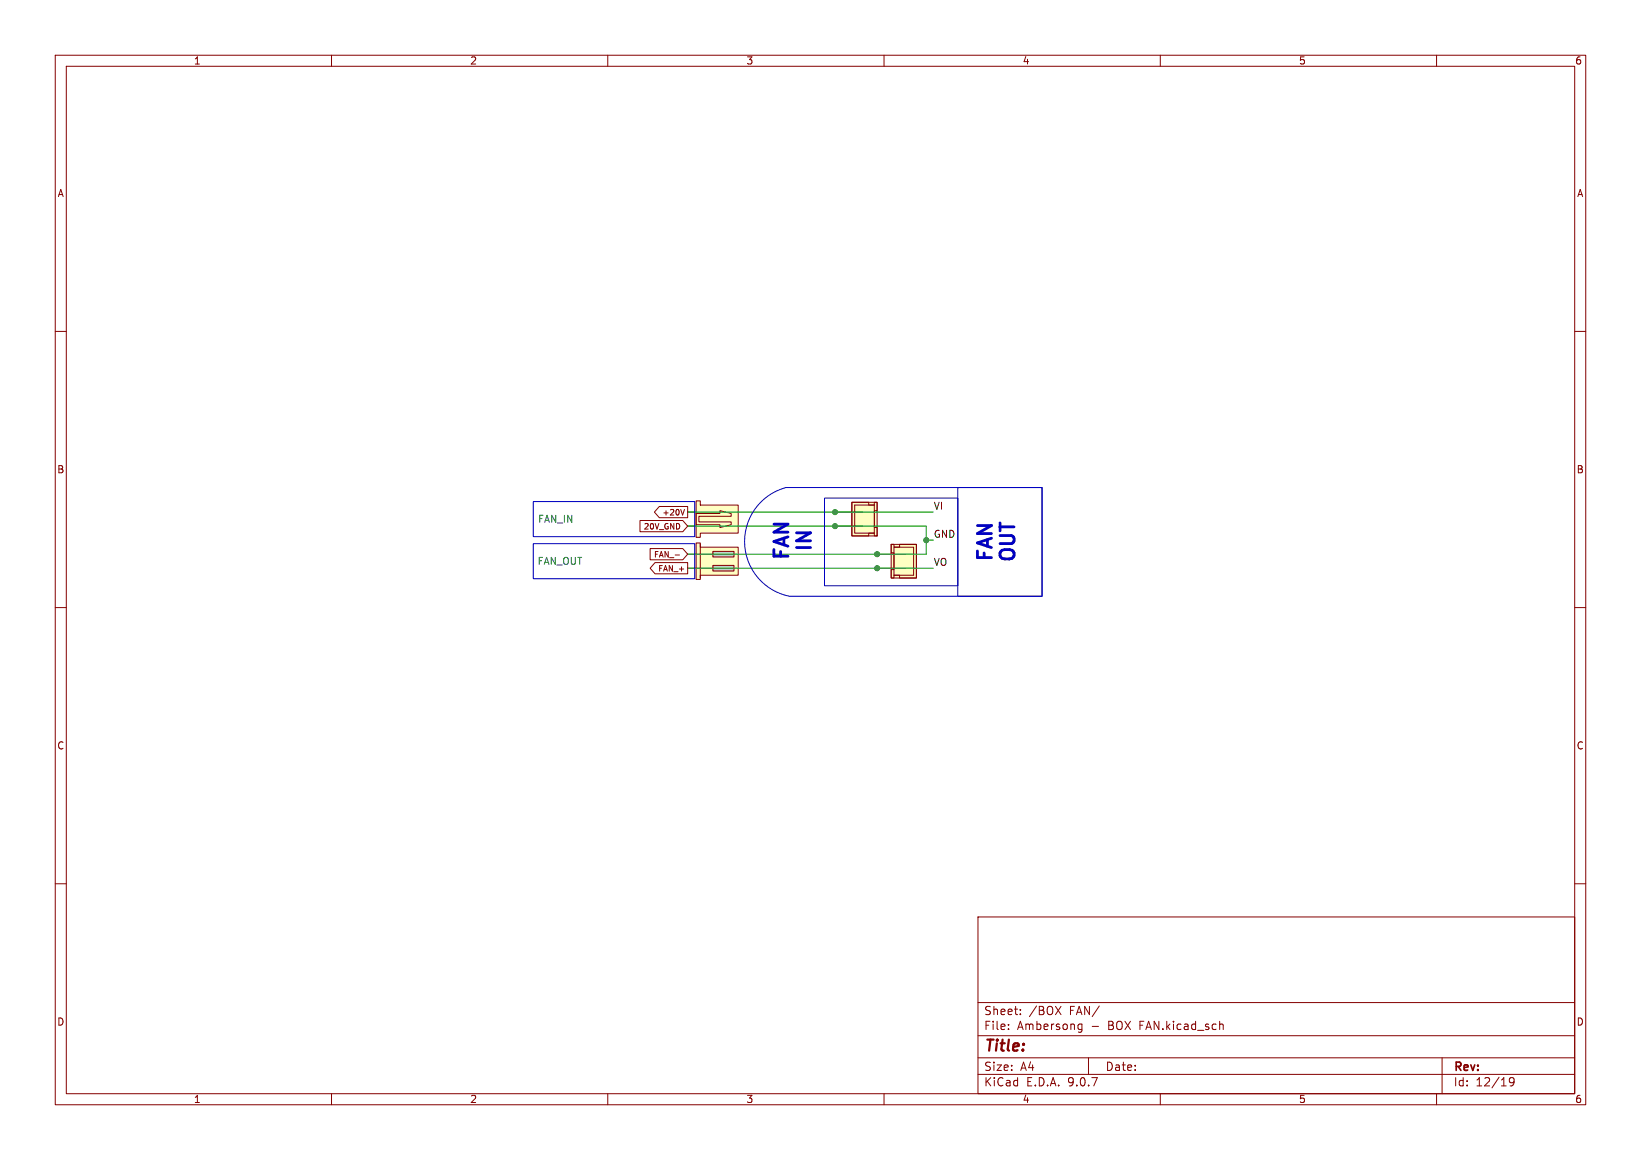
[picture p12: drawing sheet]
(kicad_sch
 (version 20250114)
 (generator "eeschema")
 (generator_version "9.0")
 (paper "A4")
 (lib_symbols
  (symbol "Mine:JST_XH_2_PINS" (exclude_from_sim no) (in_bom yes) (on_board yes)
   (property "Reference" "U" (at 0 0 0) (effects (font (size 1.27 1.27)) (hide yes)))
   (property "Value" "" (at 0 0 0) (effects (font (size 1.27 1.27))))
   (property "Footprint" "" (at 0 0 0) (effects (font (size 1.27 1.27)) (hide yes)))
   (property "Datasheet" "" (at 0 0 0) (effects (font (size 1.27 1.27)) (hide yes)))
   (property "Description" "" (at 0 0 0) (effects (font (size 1.27 1.27)) (hide yes)))
   (symbol "JST_XH_2_PINS_1_1"
    (rectangle (start -3.048 2.54) (end 3.048 -2.032) (stroke (width 0) (type solid)) (fill (type color) (color 255 255 194 1)))
    (polyline (pts (xy -2.54 2.032) (xy -2.54 -1.524)) (stroke (width 0) (type default)) (fill (type none)))
    (polyline (pts (xy -2.54 -1.524) (xy 2.54 -1.524) (xy 2.54 2.032) (xy -2.54 2.032)) (stroke (width 0) (type default)) (fill (type none)))
    (polyline (pts (xy 3.048 2.54) (xy 1.524 2.54) (xy 1.524 2.032) (xy -1.524 2.032) (xy -1.524 2.54) (xy -3.048 2.54) (xy -3.048 2.032) (xy -2.54 2.032) (xy -2.54 1.016) (xy -3.048 1.016) (xy -3.048 -2.032) (xy 3.048 -2.032) (xy 3.048 1.016) (xy 2.54 1.016) (xy 2.54 2.032) (xy 3.048 2.032) (xy 3.048 2.54)) (stroke (width 0) (type solid)) (fill (type color) (color 255 255 194 1)))
    (pin power_in line (at -1.27 5.08 270) (length 5.08) (name "" (effects (font (size 1.27 1.27)))) (number "" (effects (font (size 1.27 1.27)))))
    (pin power_in line (at 1.27 5.08 270) (length 5.08) (name "" (effects (font (size 1.27 1.27)))) (number "" (effects (font (size 1.27 1.27))))))
   (embedded_fonts no))
  (symbol "Mine:JST_XH_2_PINS_JACK" (exclude_from_sim no) (in_bom yes) (on_board yes)
   (property "Reference" "U" (at 0 0 0) (effects (font (size 1.27 1.27)) (hide yes)))
   (property "Value" "" (at 0 0 0) (effects (font (size 1.27 1.27))))
   (property "Footprint" "" (at 0 0 0) (effects (font (size 1.27 1.27)) (hide yes)))
   (property "Datasheet" "" (at 0 0 0) (effects (font (size 1.27 1.27)) (hide yes)))
   (property "Description" "" (at 0 0 0) (effects (font (size 1.27 1.27)) (hide yes)))
   (symbol "JST_XH_2_PINS_JACK_0_1"
    (polyline (pts (xy -3.048 -1.524) (xy 3.048 -1.524)) (stroke (width 0) (type default)) (fill (type none))))
   (symbol "JST_XH_2_PINS_JACK_1_1"
    (polyline (pts (xy -2.54 -1.524) (xy -2.54 5.334) (xy 2.54 5.334) (xy 2.54 -1.524) (xy 3.302 -1.524) (xy 3.302 -2.286) (xy -3.302 -2.286) (xy -3.302 -1.524) (xy -2.54 -1.524)) (stroke (width 0) (type solid)) (fill (type color) (color 255 255 194 1)))
    (rectangle (start -1.778 4.572) (end -0.762 0.762) (stroke (width 0) (type solid)) (fill (type color) (color 194 194 194 1)))
    (rectangle (start 0.762 4.572) (end 1.778 0.762) (stroke (width 0) (type solid)) (fill (type color) (color 194 194 194 1)))
    (pin power_in line (at -1.27 -3.81 90) (length 4.572) (name "" (effects (font (size 1.27 1.27)))) (number "" (effects (font (size 1.27 1.27)))))
    (pin power_in line (at 1.27 -3.81 90) (length 4.572) (name "" (effects (font (size 1.27 1.27)))) (number "" (effects (font (size 1.27 1.27))))))
   (embedded_fonts no))
  (symbol "Mine:JST_XH_2_PINS_JACK_R" (exclude_from_sim no) (in_bom yes) (on_board yes)
   (property "Reference" "U" (at 0 0 0) (effects (font (size 1.27 1.27)) (hide yes)))
   (property "Value" "" (at 0 0 0) (effects (font (size 1.27 1.27))))
   (property "Footprint" "" (at 0 0 0) (effects (font (size 1.27 1.27)) (hide yes)))
   (property "Datasheet" "" (at 0 0 0) (effects (font (size 1.27 1.27)) (hide yes)))
   (property "Description" "" (at 0 0 0) (effects (font (size 1.27 1.27)) (hide yes)))
   (symbol "JST_XH_2_PINS_JACK_R_1_1"
    (polyline (pts (xy -2.54 -1.524) (xy -2.54 5.334) (xy 2.54 5.334) (xy 2.54 -1.524) (xy 3.302 -1.524) (xy 3.302 -2.286) (xy -3.302 -2.286) (xy -3.302 -1.524) (xy -2.54 -1.524)) (stroke (width 0) (type solid)) (fill (type color) (color 255 255 194 1)))
    (polyline (pts (xy -1.016 -2.286) (xy -1.016 2.032) (xy -1.524 2.032) (xy -1.016 4.064) (xy -0.508 4.064) (xy -0.508 -1.778) (xy 0.508 -1.778) (xy 0.508 4.064) (xy 1.016 4.064) (xy 1.524 2.032) (xy 1.016 2.032) (xy 1.016 -2.286) (xy -1.016 -2.286)) (stroke (width 0) (type default)) (fill (type none)))
    (pin power_in line (at -1.27 -3.81 90) (length 1.524) (name "" (effects (font (size 1.27 1.27)))) (number "" (effects (font (size 1.27 1.27)))))
    (pin power_in line (at 1.27 -3.81 90) (length 1.524) (name "" (effects (font (size 1.27 1.27)))) (number "" (effects (font (size 1.27 1.27))))))
   (embedded_fonts no))
  (symbol "Mine:JST_XH_2_PINS_R" (exclude_from_sim no) (in_bom yes) (on_board yes)
   (property "Reference" "U" (at 0 0 0) (effects (font (size 1.27 1.27)) (hide yes)))
   (property "Value" "" (at 0 0 0) (effects (font (size 1.27 1.27))))
   (property "Footprint" "" (at 0 0 0) (effects (font (size 1.27 1.27)) (hide yes)))
   (property "Datasheet" "" (at 0 0 0) (effects (font (size 1.27 1.27)) (hide yes)))
   (property "Description" "" (at 0 0 0) (effects (font (size 1.27 1.27)) (hide yes)))
   (symbol "JST_XH_2_PINS_R_1_1"
    (rectangle (start -3.048 2.54) (end 3.048 -2.032) (stroke (width 0) (type solid)) (fill (type color) (color 255 255 194 1)))
    (polyline (pts (xy -2.54 2.032) (xy -2.54 -1.524)) (stroke (width 0) (type default)) (fill (type none)))
    (polyline (pts (xy -2.54 -1.524) (xy 2.54 -1.524) (xy 2.54 2.032) (xy -2.54 2.032)) (stroke (width 0) (type default)) (fill (type none)))
    (polyline (pts (xy 3.048 2.54) (xy 1.524 2.54) (xy 1.524 2.032) (xy -1.524 2.032) (xy -1.524 2.54) (xy -3.048 2.54) (xy -3.048 2.032) (xy -2.54 2.032) (xy -2.54 1.016) (xy -3.048 1.016) (xy -3.048 -2.032) (xy 3.048 -2.032) (xy 3.048 1.016) (xy 2.54 1.016) (xy 2.54 2.032) (xy 3.048 2.032) (xy 3.048 2.54)) (stroke (width 0) (type solid)) (fill (type color) (color 255 255 194 1)))
    (pin power_in line (at -1.27 -5.08 90) (length 5.08) (name "" (effects (font (size 1.27 1.27)))) (number "" (effects (font (size 1.27 1.27)))))
    (pin power_in line (at 1.27 -5.08 90) (length 5.08) (name "" (effects (font (size 1.27 1.27)))) (number "" (effects (font (size 1.27 1.27))))))
   (embedded_fonts no)))
 (rectangle
  (start 173.355 88.265)
  (end 188.595 107.95)
  (stroke (width 0) (type default))
  (fill (type none)))
 (rectangle
  (start 149.225 90.17)
  (end 173.355 106.045)
  (stroke (width 0) (type default))
  (fill (type none)))
 (rectangle
  (start 96.52 98.425)
  (end 125.73 104.775)
  (stroke (width 0) (type default))
  (fill (type none)))
 (arc
  (start 142.875 107.95)
  (mid 134.7653 98.3589)
  (end 142.24 88.265)
  (stroke (width 0) (type default))
  (fill (type none)))
 (rectangle
  (start 96.52 90.805)
  (end 125.73 97.155)
  (stroke (width 0) (type default))
  (fill (type none)))
 (text "FAN\nOUT"
  (exclude_from_sim no)
  (at 180.34 98.298 90)
  (effects (font (size 2.54 2.54) (thickness 0.508)
    (bold yes))))
 (text "FAN\nIN"
  (exclude_from_sim no)
  (at 143.51 98.044 90)
  (effects (font (size 2.54 2.54) (thickness 0.508)
    (bold yes))))
 (junction
  (at 158.75 100.33)
  (diameter 0)
  (color 0 0 0 0))
 (junction
  (at 151.13 95.25)
  (diameter 0)
  (color 0 0 0 0))
 (junction
  (at 167.64 97.79)
  (diameter 0)
  (color 0 0 0 0))
 (junction
  (at 158.75 102.87)
  (diameter 0)
  (color 0 0 0 0))
 (junction
  (at 151.13 92.71)
  (diameter 0)
  (color 0 0 0 0))
 (wire
  (pts (xy 151.13 92.71) (xy 168.91 92.71))
  (stroke (width 0) (type default)))
 (wire
  (pts (xy 124.46 92.71) (xy 151.13 92.71))
  (stroke (width 0) (type default)))
 (polyline
  (pts (xy 188.595 88.265) (xy 188.595 107.95))
  (stroke (width 0) (type default)))
 (wire
  (pts (xy 167.64 97.79) (xy 167.64 100.33))
  (stroke (width 0) (type default)))
 (wire
  (pts (xy 124.46 95.25) (xy 151.13 95.25))
  (stroke (width 0) (type default)))
 (wire
  (pts (xy 158.75 100.33) (xy 167.64 100.33))
  (stroke (width 0) (type default)))
 (wire
  (pts (xy 124.46 102.87) (xy 158.75 102.87))
  (stroke (width 0) (type default)))
 (wire
  (pts (xy 168.91 97.79) (xy 167.64 97.79))
  (stroke (width 0) (type default)))
 (wire
  (pts (xy 151.13 95.25) (xy 167.64 95.25))
  (stroke (width 0) (type default)))
 (wire
  (pts (xy 167.64 97.79) (xy 167.64 95.25))
  (stroke (width 0) (type default)))
 (wire
  (pts (xy 158.75 102.87) (xy 168.91 102.87))
  (stroke (width 0) (type default)))
 (wire
  (pts (xy 124.46 100.33) (xy 158.75 100.33))
  (stroke (width 0) (type default)))
 (polyline
  (pts (xy 142.875 107.95) (xy 188.595 107.95))
  (stroke (width 0) (type default)))
 (polyline
  (pts (xy 142.24 88.265) (xy 188.595 88.265))
  (stroke (width 0) (type default)))
 (label "VI"
  (at 168.91 92.71 0)
  (effects (font (size 1.27 1.27)) (justify left bottom)))
 (label "VO"
  (at 168.91 102.87 0)
  (effects (font (size 1.27 1.27)) (justify left bottom)))
 (label "GND"
  (at 168.91 97.79 0)
  (effects (font (size 1.27 1.27)) (justify left bottom)))
 (global_label "FAN_-"
  (shape input)
  (at 124.46 100.33 180)
  (fields_autoplaced yes)
  (effects (font (size 1.016 1.016)) (justify right))
  (property "Intersheetrefs" "${INTERSHEET_REFS}" (at 117.2339 100.33 0) (effects (font (size 1.27 1.27)) (justify right) (hide yes))))
 (global_label "20V_GND"
  (shape input)
  (at 124.46 95.25 180)
  (fields_autoplaced yes)
  (effects (font (size 1.016 1.016)) (justify right))
  (property "Intersheetrefs" "${INTERSHEET_REFS}" (at 115.3955 95.25 0) (effects (font (size 1.27 1.27)) (justify right) (hide yes))))
 (global_label "FAN_+"
  (shape output)
  (at 124.46 102.87 180)
  (fields_autoplaced yes)
  (effects (font (size 1.016 1.016)) (justify right))
  (property "Intersheetrefs" "${INTERSHEET_REFS}" (at 117.2339 102.87 0) (effects (font (size 1.27 1.27)) (justify right) (hide yes))))
 (global_label "+20V"
  (shape output)
  (at 124.46 92.71 180)
  (fields_autoplaced yes)
  (effects (font (size 1.016 1.016)) (justify right))
  (property "Intersheetrefs" "${INTERSHEET_REFS}" (at 118.0081 92.71 0) (effects (font (size 1.27 1.27)) (justify right) (hide yes))))
 (symbol
  (lib_id "Mine:JST_XH_2_PINS_R")
  (at 156.21 93.98 270)
  (unit 1)
  (exclude_from_sim no)
  (in_bom yes)
  (on_board yes)
  (dnp no)
  (fields_autoplaced yes)
  (property "Reference" "U88" (at 156.21 93.98 0) (effects (font (size 1.27 1.27)) (hide yes)))
  (property "Value" "~" (at 160.02 93.9799 90) (effects (font (size 1.27 1.27)) (justify left) (hide yes)))
  (property "Footprint" "" (at 156.21 93.98 0) (effects (font (size 1.27 1.27)) (hide yes)))
  (property "Datasheet" "" (at 156.21 93.98 0) (effects (font (size 1.27 1.27)) (hide yes)))
  (property "Description" "" (at 156.21 93.98 0) (effects (font (size 1.27 1.27)) (hide yes)))
  (pin "")
  (pin ""))
 (symbol
  (lib_id "Mine:JST_XH_2_PINS_JACK")
  (at 128.27 101.6 270)
  (unit 1)
  (exclude_from_sim no)
  (in_bom yes)
  (on_board yes)
  (dnp no)
  (property "Reference" "FAN_OUT" (at 101.346 101.6 90) (effects (font (size 1.27 1.27))))
  (property "Value" "~" (at 134.62 101.5999 90) (effects (font (size 1.27 1.27)) (justify left) (hide yes)))
  (property "Footprint" "" (at 128.27 101.6 0) (effects (font (size 1.27 1.27)) (hide yes)))
  (property "Datasheet" "" (at 128.27 101.6 0) (effects (font (size 1.27 1.27)) (hide yes)))
  (property "Description" "" (at 128.27 101.6 0) (effects (font (size 1.27 1.27)) (hide yes)))
  (pin "")
  (pin ""))
 (symbol
  (lib_id "Mine:JST_XH_2_PINS")
  (at 163.83 101.6 90)
  (unit 1)
  (exclude_from_sim no)
  (in_bom yes)
  (on_board yes)
  (dnp no)
  (fields_autoplaced yes)
  (property "Reference" "U87" (at 163.83 101.6 0) (effects (font (size 1.27 1.27)) (hide yes)))
  (property "Value" "~" (at 167.64 101.5999 90) (effects (font (size 1.27 1.27)) (justify right) (hide yes)))
  (property "Footprint" "" (at 163.83 101.6 0) (effects (font (size 1.27 1.27)) (hide yes)))
  (property "Datasheet" "" (at 163.83 101.6 0) (effects (font (size 1.27 1.27)) (hide yes)))
  (property "Description" "" (at 163.83 101.6 0) (effects (font (size 1.27 1.27)) (hide yes)))
  (pin "")
  (pin ""))
 (symbol
  (lib_id "Mine:JST_XH_2_PINS_JACK_R")
  (at 128.27 93.98 270)
  (unit 1)
  (exclude_from_sim no)
  (in_bom yes)
  (on_board yes)
  (dnp no)
  (property "Reference" "FAN_IN" (at 100.584 93.98 90) (effects (font (size 1.27 1.27))))
  (property "Value" "~" (at 134.62 93.9799 90) (effects (font (size 1.27 1.27)) (justify left) (hide yes)))
  (property "Footprint" "" (at 128.27 93.98 0) (effects (font (size 1.27 1.27)) (hide yes)))
  (property "Datasheet" "" (at 128.27 93.98 0) (effects (font (size 1.27 1.27)) (hide yes)))
  (property "Description" "" (at 128.27 93.98 0) (effects (font (size 1.27 1.27)) (hide yes)))
  (pin "")
  (pin "")))
